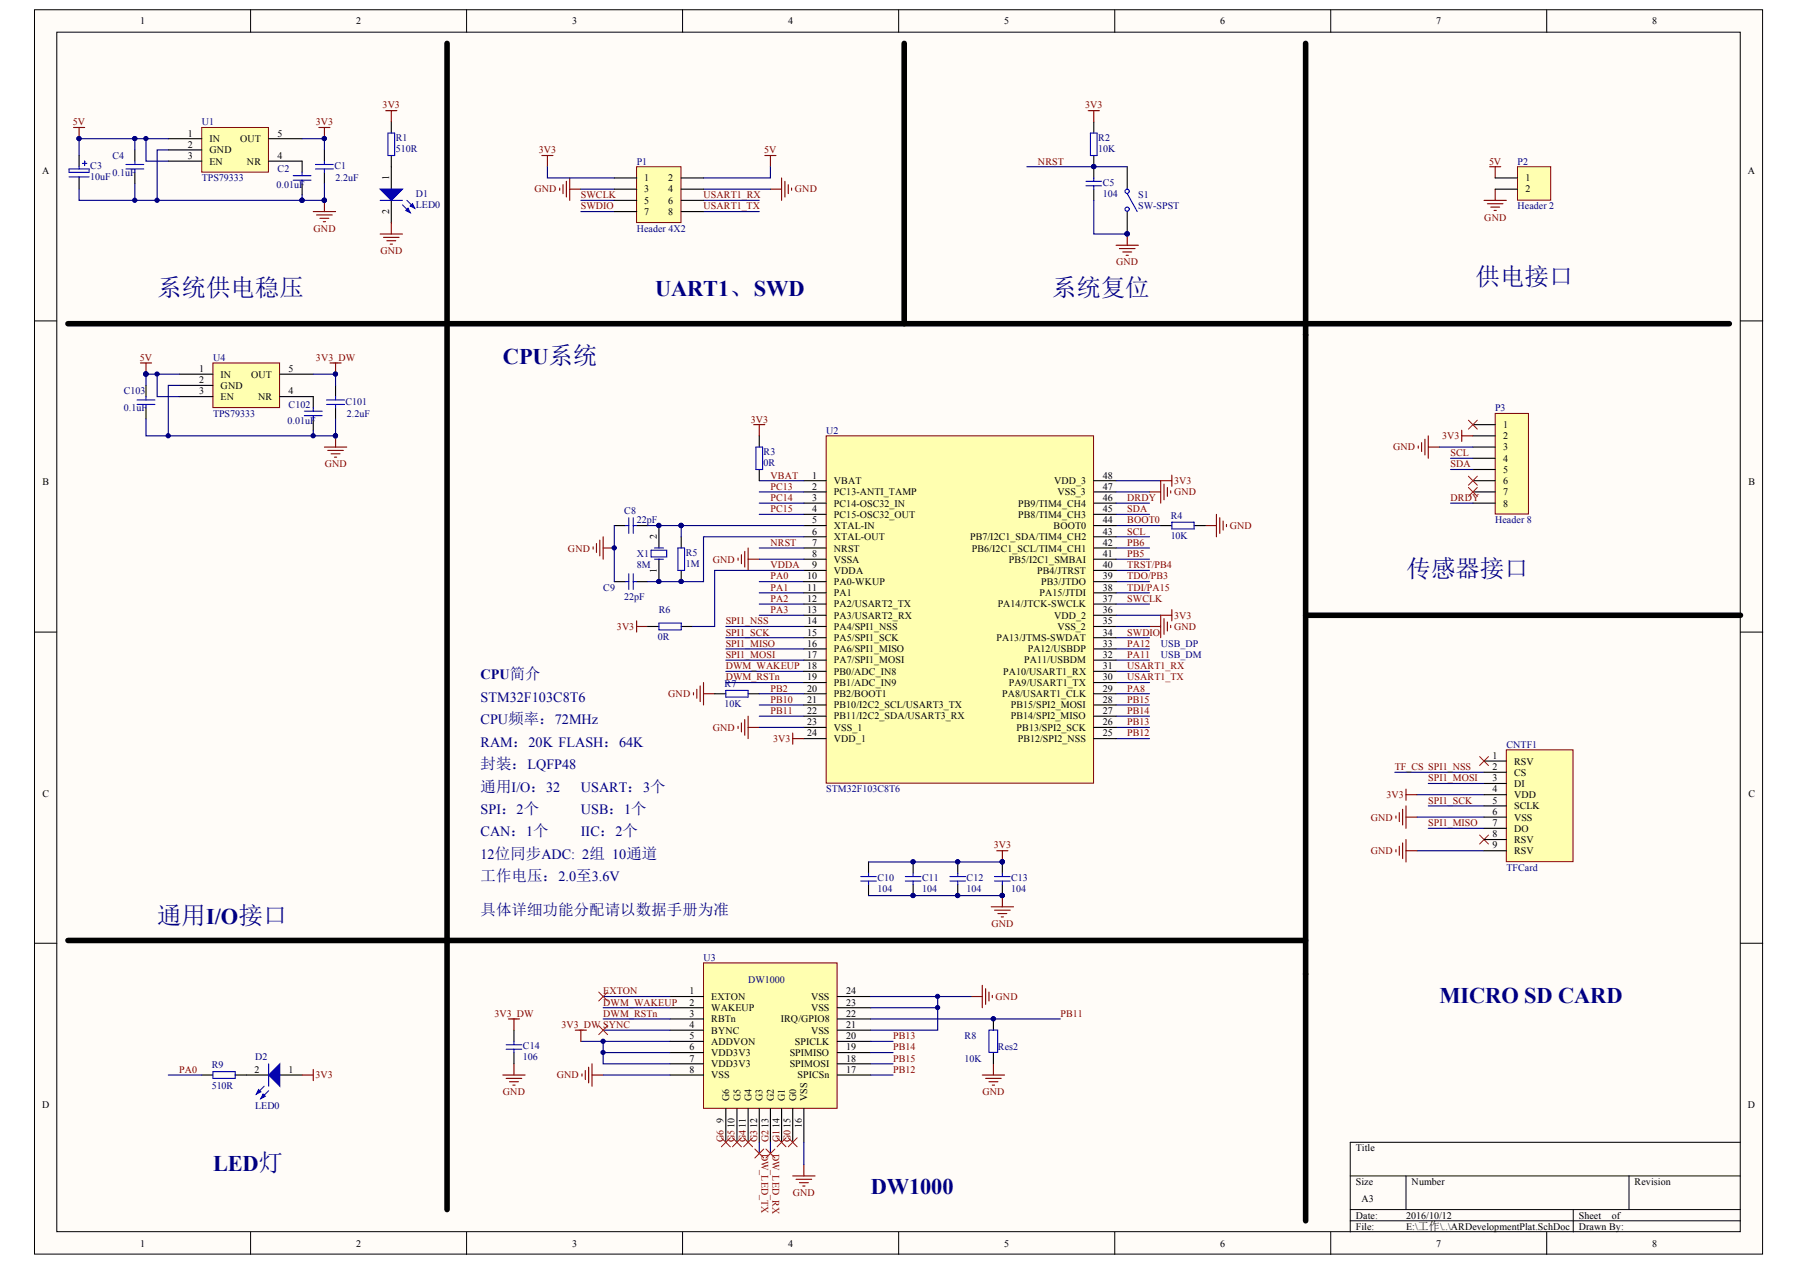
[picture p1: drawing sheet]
# Altium project ARDevelopmentPlat.PrjPCB
1 sheet, 36 parts. Net scope: global (net labels, ports and power ports of the same name join across sheets).
Board file: ARDevelopmentPlat.PcbDoc

## Sheet ARDevelopmentPlat.SchDoc
size A3

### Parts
C1  value 2.2uF  [RC0603]  (hidden comment: Cap)
C2  value 0.01uF  [RC0603]  (hidden comment: Cap)
C3  10uF  [RC0805]
C4  value 0.1uF  [RC0603]  (hidden comment: Cap)
C5  104  [RC0603]
C8  22pF  [RC0603]
C9  22pF  [RC0603]
C10  104  [RC0603]
C11  104  [RC0603]
C12  104  [RC0603]
C13  104  [RC0603]
C14  106  [RC0805]
C101  value 2.2uF  [RC0603]  (hidden comment: Cap)
C102  value 0.01uF  [RC0603]  (hidden comment: Cap)
C103  value 0.1uF  [RC0603]  (hidden comment: Cap)
CNTF1  TFCard  [MICRO SD]
D1  LED0  [LED0805]
D2  LED0  [LED0805]
P1  Header 4X2  [HDR2X4]
P2  Header 2  [HDR1X2]
P3  Header 8  [HDR1X8]
R1  510R  [RC0603]
R2  10K  [RC0603]
R3  0R  [RC0603]
R4  10K  [RC0603]
R5  1M  [RC0603]
R6  0R  [RC0603]
R7  10K  [RC0603]
R8  Res2  value 10K  [RC0603]
R9  510R  [RC0603]
S1  SW-SPST  [SMT-KEY]
U1  TPS79333  [SOT-23-5]
U2  STM32F103C8T6  [LQFP48]
U3  DW1000  [DWM1000]
U4  TPS79333  [SOT-23-5]
X1  8M  [SMD5032]

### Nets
3V3: C1.2 C10.1 C11.1 C12.1 C13.1 CNTF1.4(VDD) D2.1(A) P1.1 P3.2 R1.2 R2.2 R3.2 R6.2 U1.5(OUT) U2.24(VDD_1) U2.36(VDD_2) U2.48(VDD_3)
3V3_DW: C14.1 C101.2 U3.5(ADDVON) U3.6(VDD3V3) U3.7(VDD3V3) U4.5(OUT)
5V: C3.1 C4.2 C103.2 P1.2 P2.1 U1.1(IN) U1.3(EN) U4.1(IN) U4.3(EN)
GND: C1.1 C2.1 C3.2 C4.1 C5.2 C8.2 C9.2 C10.2 C11.2 C12.2 C13.2 C14.2 C101.1 C102.1 C103.1 CNTF1.6(VSS) CNTF1.9(RSV) D1.2(K) P1.3 P1.4 P2.2 P3.3 R4.1 R7.2 R8.1 S1.2(NO) U1.2(GND) U2.8(VSSA) U2.23(VSS_1) U2.35(VSS_2) U2.47(VSS_3) U3.8(VSS) U3.16(VSS) U3.21(VSS) U3.23(VSS) U3.24(VSS) U4.2(GND)
BOOT0: R4.2 U2.44(BOOT0)
DRDY: P3.8 U2.46(PB9/TIM4_CH4)
DW_LED_RX: U3.13(G2)  [also labelled G2]
DW_LED_TX: U3.12(G3)  [also labelled G3]
DWM_RSTn: U2.19(PB1/ADC_IN9) U3.3(RBTn)
DWM_WAKEUP: U2.18(PB0/ADC_IN8) U3.2(WAKEUP)
EXTON: U3.1(EXTON)
G0: U3.15(G0)
G1: U3.14(G1)
G4: U3.11(G4)
G5: U3.10(G5)
G6: U3.9(G6)
NRST: C5.1 R2.1 S1.1(COMMON) U2.7(NRST)
PA0: R9.1 U2.10(PA0-WKUP)
PA1: U2.11(PA1)
PA2: U2.12(PA2/USART2_TX)
PA3: U2.13(PA3/USART2_RX)
PA8: U2.29(PA8/USART1_CLK)
PA11: U2.32(PA11/USBDM)
PA12: U2.33(PA12/USBDP)
PB2: R7.1 U2.20(PB2/BOOT1)
PB5: U2.41(PB5/I2C1_SMBAI)
PB6: U2.42(PB6/I2C1_SCL/TIM4_CH1)
PB10: U2.21(PB10/I2C2_SCL/USART3_TX)
PB11: R8.2 U2.22(PB11/I2C2_SDA/USART3_RX) U3.22(IRQ/GPIO8)
PB12: U2.25(PB12/SPI2_NSS) U3.17(SPICSn)
PB13: U2.26(PB13/SPI2_SCK) U3.20(SPICLK)
PB14: U2.27(PB14/SPI2_MISO) U3.19(SPIMISO)
PB15: U2.28(PB15/SPI2_MOSI) U3.18(SPIMOSI)
PC13: U2.2(PC13-ANTI_TAMP)
PC14: U2.3(PC14-OSC32_IN)
PC15: U2.4(PC15-OSC32_OUT)
SCL: P3.4 U2.43(PB7/I2C1_SDA/TIM4_CH2)
SDA: P3.5 U2.45(PB8/TIM4_CH3)
SPI1_MISO: CNTF1.7(DO) U2.16(PA6/SPI1_MISO)
SPI1_MOSI: CNTF1.3(DI) U2.17(PA7/SPI1_MOSI)
SPI1_NSS: CNTF1.2(CS) U2.14(PA4/SPI1_NSS)  [also labelled TF_CS]
SPI1_SCK: CNTF1.5(SCLK) U2.15(PA5/SPI1_SCK)
SWCLK: P1.5 U2.37(PA14/JTCK-SWCLK)
SWDIO: P1.7 U2.34(PA13/JTMS-SWDAT)
SYNC: U3.4(BYNC)
TDI/PA15: U2.38(PA15/JTDI)
TDO/PB3: U2.39(PB3/JTDO)
TRST/PB4: U2.40(PB4/JTRST)
USART1_RX: P1.6 U2.31(PA10/USART1_RX)
USART1_TX: P1.8 U2.30(PA9/USART1_TX)
VBAT: R3.1 U2.1(VBAT)
VDDA: R6.1 U2.9(VDDA)
NetC2_2: C2.2 U1.4(NR)
NetC8_1: C8.1 R5.2 U2.5(XTAL-IN) X1.2
NetC9_1: C9.1 R5.1 U2.6(XTAL-OUT) X1.1
NetC102_2: C102.2 U4.4(NR)
NetD1_1: D1.1(A) R1.1
NetD2_2: D2.2(K) R9.2

Not connected (* = marked no-connect by the designer): CNTF1 1(RSV)* 8(RSV)*; P3 1* 6* 7*

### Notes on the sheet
- 系统供电稳压
- UART1、SWD
- 系统复位
- 供电接口
- CPU系统
- 传感器接口
- USB_DM
- USB_DP
- STM32F103C8T6
- CPU简介
- RAM：20K
- 封装：LQFP48
- CPU频率：72MHz
- FLASH：64K
- 通用I/O：32
- SPI：2个
- USART：3个
- USB：1个
- CAN：1个
- 12位同步ADC:  2组  10通道
- 工作电压：2.0至3.6V
- IIC：2个
- 通用I/O接口
- 具体详细功能分配请以数据手册为准
- MICRO SD CARD
- LED灯
- DW1000
